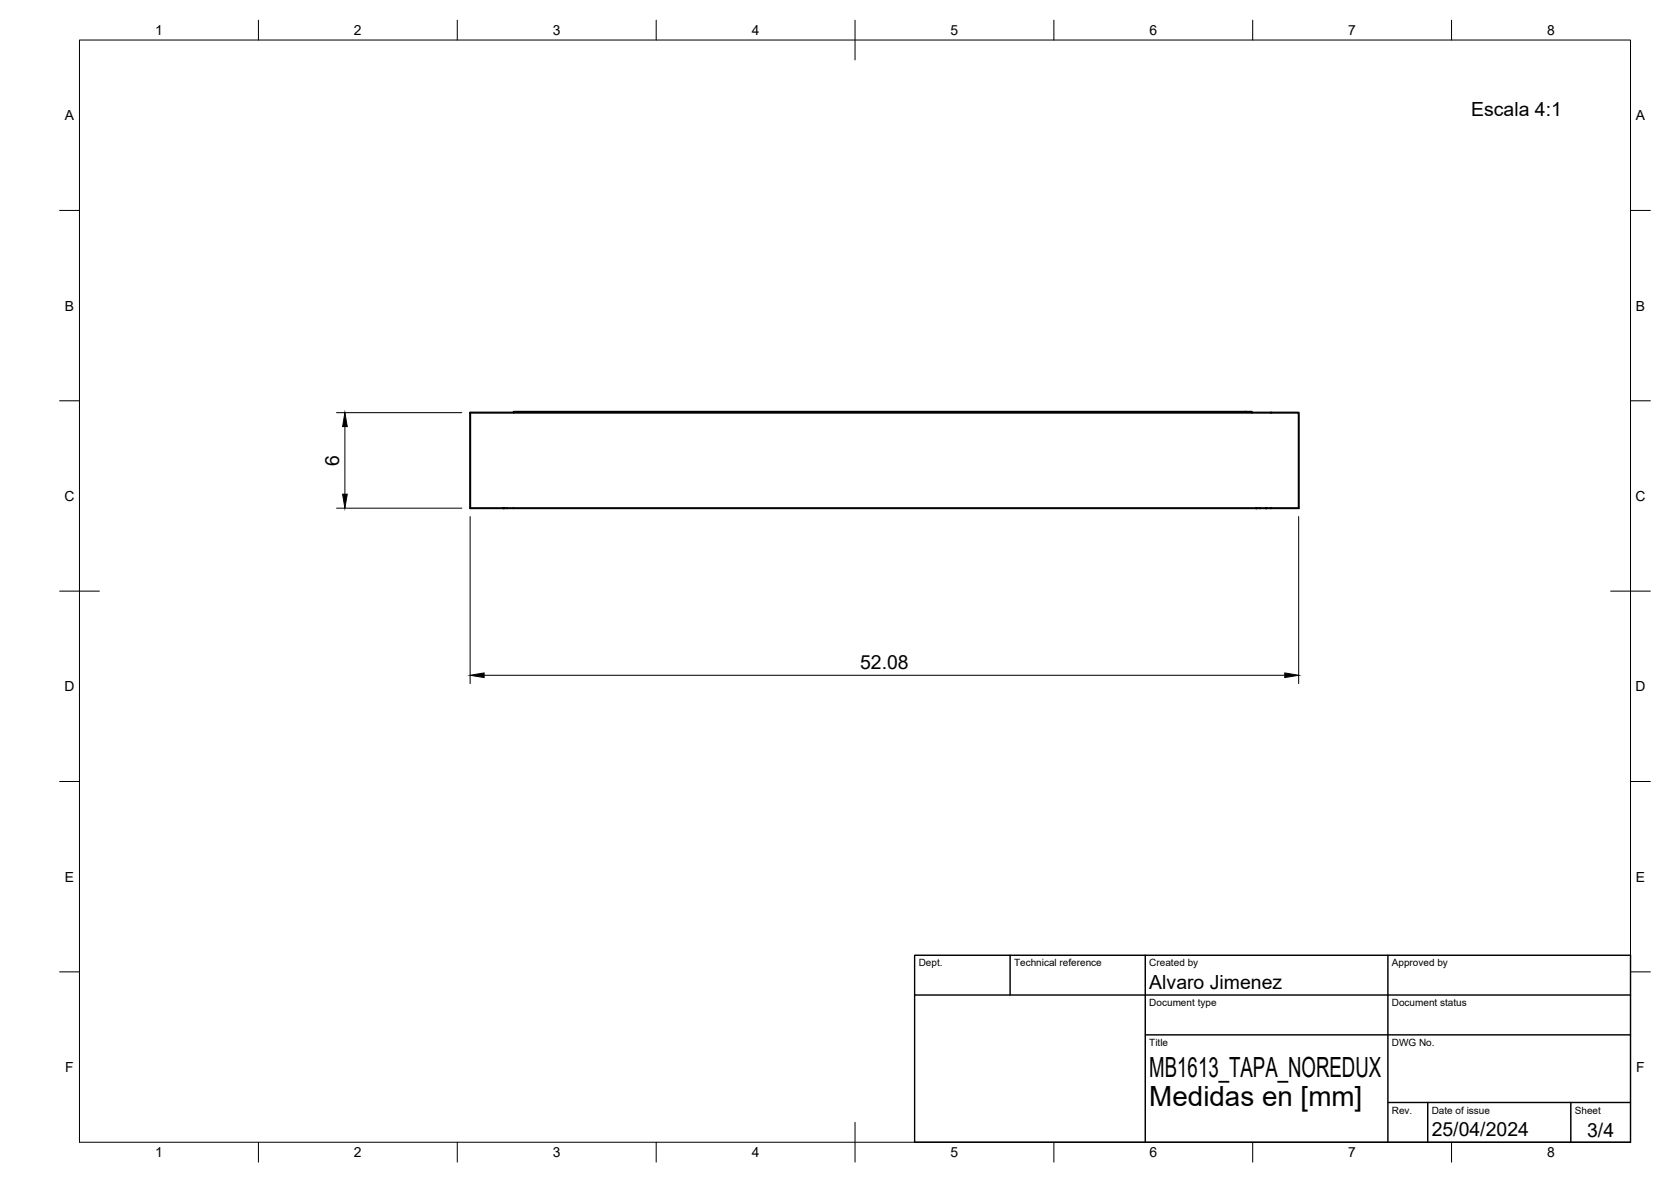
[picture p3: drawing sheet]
<svg xmlns="http://www.w3.org/2000/svg" width="420mm" height="297mm" viewBox="0 0 420 297" stroke-linecap="round" stroke-linejoin="round" font-family="sans-serif">
<!-- layer: Visible -->
<path d="M118.2 103.7h208.4v24h-208.4zM129.2 103.7v-.2h185.6v.2M127.4 127.7h.1M129.1 127.7h.1" fill="none" stroke="#000" stroke-width=".51"/>
<g fill="#000">
<circle cx="313" cy="103.5" r=".25"/>
<circle cx="319.5" cy="103.7" r=".25"/>
<circle cx="126.6" cy="127.7" r=".25"/>
<circle cx="315.8" cy="127.7" r=".25"/>
<circle cx="316.7" cy="127.7" r=".25"/>
<circle cx="318.3" cy="127.7" r=".25"/>
<circle cx="319.4" cy="127.7" r=".25"/>
</g>
<!-- layer: BORDER -->
<g fill="none" stroke="#000" stroke-width=".25">
<path d="M20 10.1h390v276.9h-390zM65 5.1v5M115 5.1v5M165 5.1v5M215 5.1v10M265 5.1v5M315 5.1v5M365 5.1v5M15 52.9h5M410 52.9h5M15 100.7h5M410 100.7h5"/>
<path d="M15 148.6h10M405 148.6h10M15 196.4h5M410 196.4h5M15 244.2h5M410 244.2h5M65 287v5M115 287v5M165 287v5M215 282.1v9.9M265 287v5M315 287v5"/>
<path d="M365 287v5"/>
</g>
<!-- layer: TITLEBLOCK -->
<path d="M230 240.1h180v46.9h-180zM230 250h180M254 240.1v9.9M288 240.1v46.9M349 240.1v46.9M288 260.1h122M349 277.1h61M359 277.1v9.9M395 277.1v9.9" fill="none" stroke="#000" stroke-width=".36"/>
<!-- layer: FD_Dimensions -->
<path d="M84.6 103.7h31.5M86.7 107.2v17M84.6 127.7h31.5M118.2 129.8v42M326.5 129.8v42M121.7 169.7h201.3" fill="none" stroke="#000" stroke-width=".25"/>
<path d="M86.7 103.7l.6 3.5h-1.2zM86.1 124.2h1.2l-.6 3.5zM118.2 169.7l3.5-.6v1.2zM323 169.1l3.5 .6-3.5 .6z" fill="#000" stroke="#000" stroke-width=".25"/>
<g font-size="7">
<text x="289" y="270.6">MB1613_TAPA_NOREDUX</text>
<text x="289" y="278.1">Medidas en [mm]</text>
</g>
<g font-size="4.9">
<text x="369.9" y="29.2">Escala 4:1</text>
<text x="85.3" y="117" transform="rotate(-90 85.3 117)">6</text>
<text x="216.3" y="168.2">52.08</text>
<text x="289" y="248.5">Alvaro Jimenez</text>
<text x="360" y="285.5">25/04/2024</text>
<text x="399.1" y="285.7">3/4</text>
</g>
<g font-size="3.5">
<text x="39" y="8.8">1</text>
<text x="89" y="8.8">2</text>
<text x="139" y="8.8">3</text>
<text x="189" y="8.8">4</text>
<text x="239" y="8.8">5</text>
<text x="289" y="8.8">6</text>
<text x="339" y="8.8">7</text>
<text x="389" y="8.8">8</text>
<text x="16.3" y="30.2">A</text>
<text x="411.3" y="30.2">A</text>
<text x="16.3" y="78">B</text>
<text x="411.3" y="78">B</text>
<text x="16.2" y="125.9">C</text>
<text x="411.2" y="125.9">C</text>
<text x="16.2" y="173.7">D</text>
<text x="411.2" y="173.7">D</text>
<text x="16.3" y="221.6">E</text>
<text x="411.3" y="221.6">E</text>
<text x="16.4" y="269.4">F</text>
<text x="411.4" y="269.4">F</text>
<text x="39" y="290.8">1</text>
<text x="89" y="290.8">2</text>
<text x="139" y="290.8">3</text>
<text x="189" y="290.8">4</text>
<text x="239" y="290.8">5</text>
<text x="289" y="290.8">6</text>
<text x="339" y="290.8">7</text>
<text x="389" y="290.8">8</text>
</g>
<g font-size="2.5">
<text x="231" y="242.9">Dept.</text>
<text x="255" y="242.9">Technical reference</text>
<text x="289" y="242.9">Created by</text>
<text x="350" y="242.9">Approved by</text>
<text x="289" y="252.8">Document type</text>
<text x="350" y="252.8">Document status</text>
<text x="289" y="262.9">Title</text>
<text x="350" y="262.9">DWG No.</text>
<text x="350" y="279.9">Rev.</text>
<text x="360" y="279.9">Date of issue</text>
<text x="396" y="279.9">Sheet</text>
</g>
</svg>
